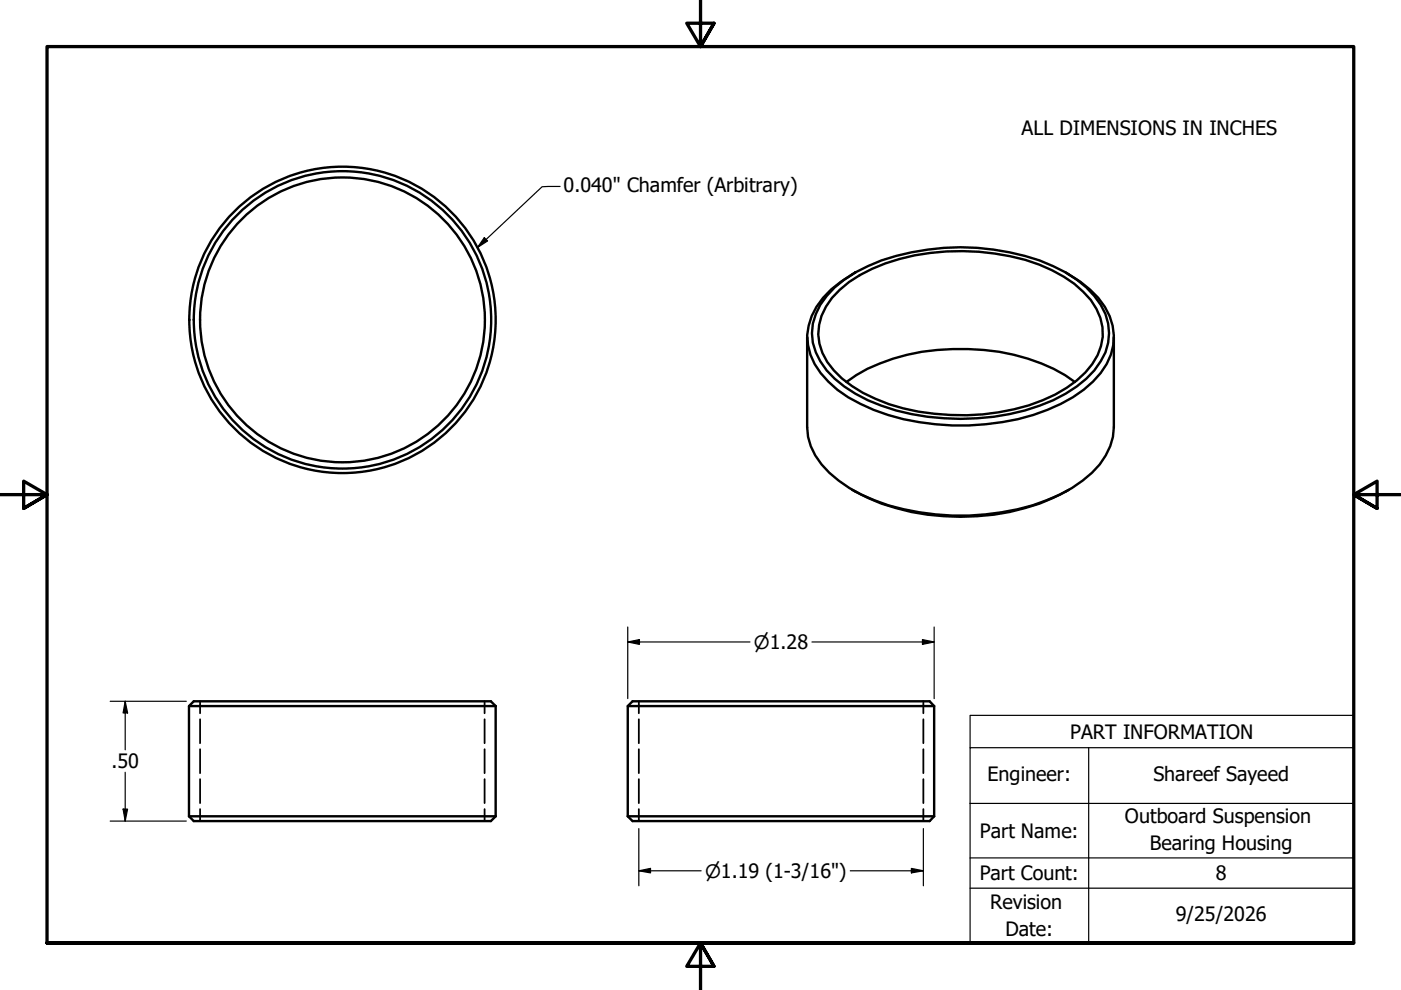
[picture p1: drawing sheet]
<svg xmlns="http://www.w3.org/2000/svg" width="297mm" height="210mm" viewBox="0 0 297 210" stroke-linecap="round" stroke-linejoin="round" font-family="sans-serif">
<!-- layer: Hidden (ANSI) -->
<g fill="none" stroke="#000" stroke-width=".38">
<path d="M42.4 148.7v2.5M42.4 152.5v5.1M42.4 158.8v5.1M102.7 148.7v2.5M102.7 152.5v5.1M102.7 158.8v5.1M135.4 148.7v2.5M135.4 152.5v5.1M135.4 158.8v5.1M195.8 148.7v2.5M195.8 152.5v5.1M195.8 158.8v5.1"/>
<path d="M42.4 165.2v5.1M42.4 171.5v2.6M102.7 165.2v5.1M102.7 171.5v2.6M135.4 165.2v5.1M135.4 171.5v2.6M195.8 165.2v5.1M195.8 171.5v2.6"/>
</g>
<!-- layer: Visible (ANSI) -->
<g fill="none" stroke="#000" stroke-width=".51">
<path d="M181.4 57.8a20.4 20.4 0 0 0-9.3 9.2 11.7 11.7 0 0 0 1.9 12.1 22.7 22.7 0 0 0 8.4 6.5 51 51 0 0 0 30.1 3.9 39 39 0 0 0 17.2-6.9 15.7 15.7 0 0 0 6.3-9.4 13 13 0 0 0-4.9-11.8l-2.1-1.7-3.1-1.9M171.1 71.5v19.1a14.5 14.5 0 0 0 6.7 11.3 39.9 39.9 0 0 0 20.6 7.2 51.5 51.5 0 0 0 26.3-4.2 20.4 20.4 0 0 0 10.7-10.3l.6-2 .2-2v-19.1M177 60.9a34.5 34.5 0 0 1 16.2-7.4 50.3 50.3 0 0 1 30.1 2.9 20.4 20.4 0 0 1 11.1 10.2 11.5 11.5 0 0 1-2.4 11.9 29.6 29.6 0 0 1-14.7 8.5 51.8 51.8 0 0 1-33.3-2.1 23.4 23.4 0 0 1-10.1-8.3 11.3 11.3 0 0 1 1.4-13.8zM178.1 61.4a33 33 0 0 1 15.8-7.3 50.4 50.4 0 0 1 26.4 2 26.3 26.3 0 0 1 11 7.5 10.9 10.9 0 0 1 .3 13.6 26 26 0 0 1-13.5 8.8 50.3 50.3 0 0 1-29.6-.3 28.1 28.1 0 0 1-11.7-7.2 11 11 0 0 1-.4-15.3zM179.5 81a37.7 37.7 0 0 1 19.2-6.8 45 45 0 0 1 27.1 5.3l2.1 1.5M180.7 103.9a46.8 46.8 0 0 0 26.5 5.5 45.3 45.3 0 0 0 19.4-5.5M40.1 149.7h65M105.1 149.7l-1-1h-63l-1 1v23.4M105.1 149.7v23.4M133.1 149.7h65M198.1 149.7l-1-1h-63l-1 1v23.4M198.1 149.7v23.4"/>
<path d="M40.1 173.1h65M40.1 173.1l1 1h63l1-1M133.1 173.1h65M133.1 173.1l1 1h63l1-1"/>
<circle cx="72.6" cy="67.8" r="30.2"/>
<circle cx="72.6" cy="67.8" r="31.5"/>
<circle cx="72.6" cy="67.8" r="32.5"/>
</g>
<!-- layer: Border (ANSI) -->
<path d="M148.5 -.1v10l-2.9-5h5.8l-2.9 5 2.9-5M0 104.9h10l-5-2.9v5.8l5-2.9-5 2.9M297 104.9h-10l5-2.9v5.8l-5-2.9 5 2.9M10 199.9v-190h277v190h-277h277M151.4 204.9l-2.9-5 2.9 5h-5.8l2.9-5v10" fill="none" stroke="#000" stroke-width=".7"/>
<!-- layer: Symbol (ANSI) -->
<path d="M118.7 39.5l-3.8 .1-13.7 12.9M102.7 50.4l.7 .7-2.2 1.4zM205.7 158.5v-6.8h81.3v6.8M230.8 158.5v41.4M287 158.5h-81.3v11.8M287 158.5v41.4h-81.3v-29.6M205.7 170.3h81.3M205.7 181.9h81.3M205.7 188.3h81.3" fill="none" stroke="#000" stroke-width=".25"/>
<path d="M102.7 50.4l.7 .7-2.2 1.4z" fill="#000"/>
<!-- layer: Dimension (ANSI) -->
<g fill="none" stroke="#000" stroke-width=".25">
<path d="M133.1 136.1l2.5-.5v1zM133.1 136.1h25.9M133.1 132.9v15.2M172.1 136.1h26M195.6 135.6l2.5 .5-2.5 .5zM198.1 132.9v15.2M23.4 148.7h16.1M26.5 148.7l.6 2.5h-1zM26.5 148.7v10.3M23.4 174.1h16.1M26.1 171.5h1l-.6 2.6zM26.5 163.7v10.4"/>
<path d="M135.4 175.7v12.1M195.8 175.7v12.1M135.4 184.6l2.5-.5v1zM135.4 184.6h13.3M180.3 184.6h15.5M193.2 184.1l2.6 .5-2.6 .5z"/>
</g>
<path d="M133.1 136.1l2.5-.5v1zM195.6 135.6l2.5 .5-2.5 .5zM26.5 148.7l.6 2.5h-1zM26.1 171.5h1l-.6 2.6zM135.4 184.6l2.5-.5v1zM193.2 184.1l2.6 .5-2.6 .5z" fill="#000"/>
<g font-size="4.2">
<text x="216.6" y="28.5">ALL DIMENSIONS IN INCHES</text>
<text x="119.5" y="40.7">0.040&quot; Chamfer (Arbitrary)</text>
<text x="226.9" y="156.6">PART INFORMATION</text>
<text x="23.6" y="162.9">.50</text>
<text x="209.4" y="165.5">Engineer:</text>
<text x="244.5" y="165.6">Shareef Sayeed</text>
<text x="207.8" y="177.6">Part Name:</text>
<text x="238.5" y="174.4">Outboard Suspension</text>
<text x="243.8" y="180.2">Bearing Housing</text>
<text x="207.7" y="186.7">Part Count:</text>
<text x="257.7" y="186.7">8</text>
<text x="209.9" y="192.7">Revision</text>
<text x="249.3" y="195.4">9/25/2026</text>
<text x="213.2" y="198.5">Date:</text>
</g>
<g font-size="3.9">
<text x="159.8" y="137.6">⌀1.28</text>
<text x="149.5" y="186.1">⌀1.19 (1-3/16&quot;)</text>
</g>
</svg>
